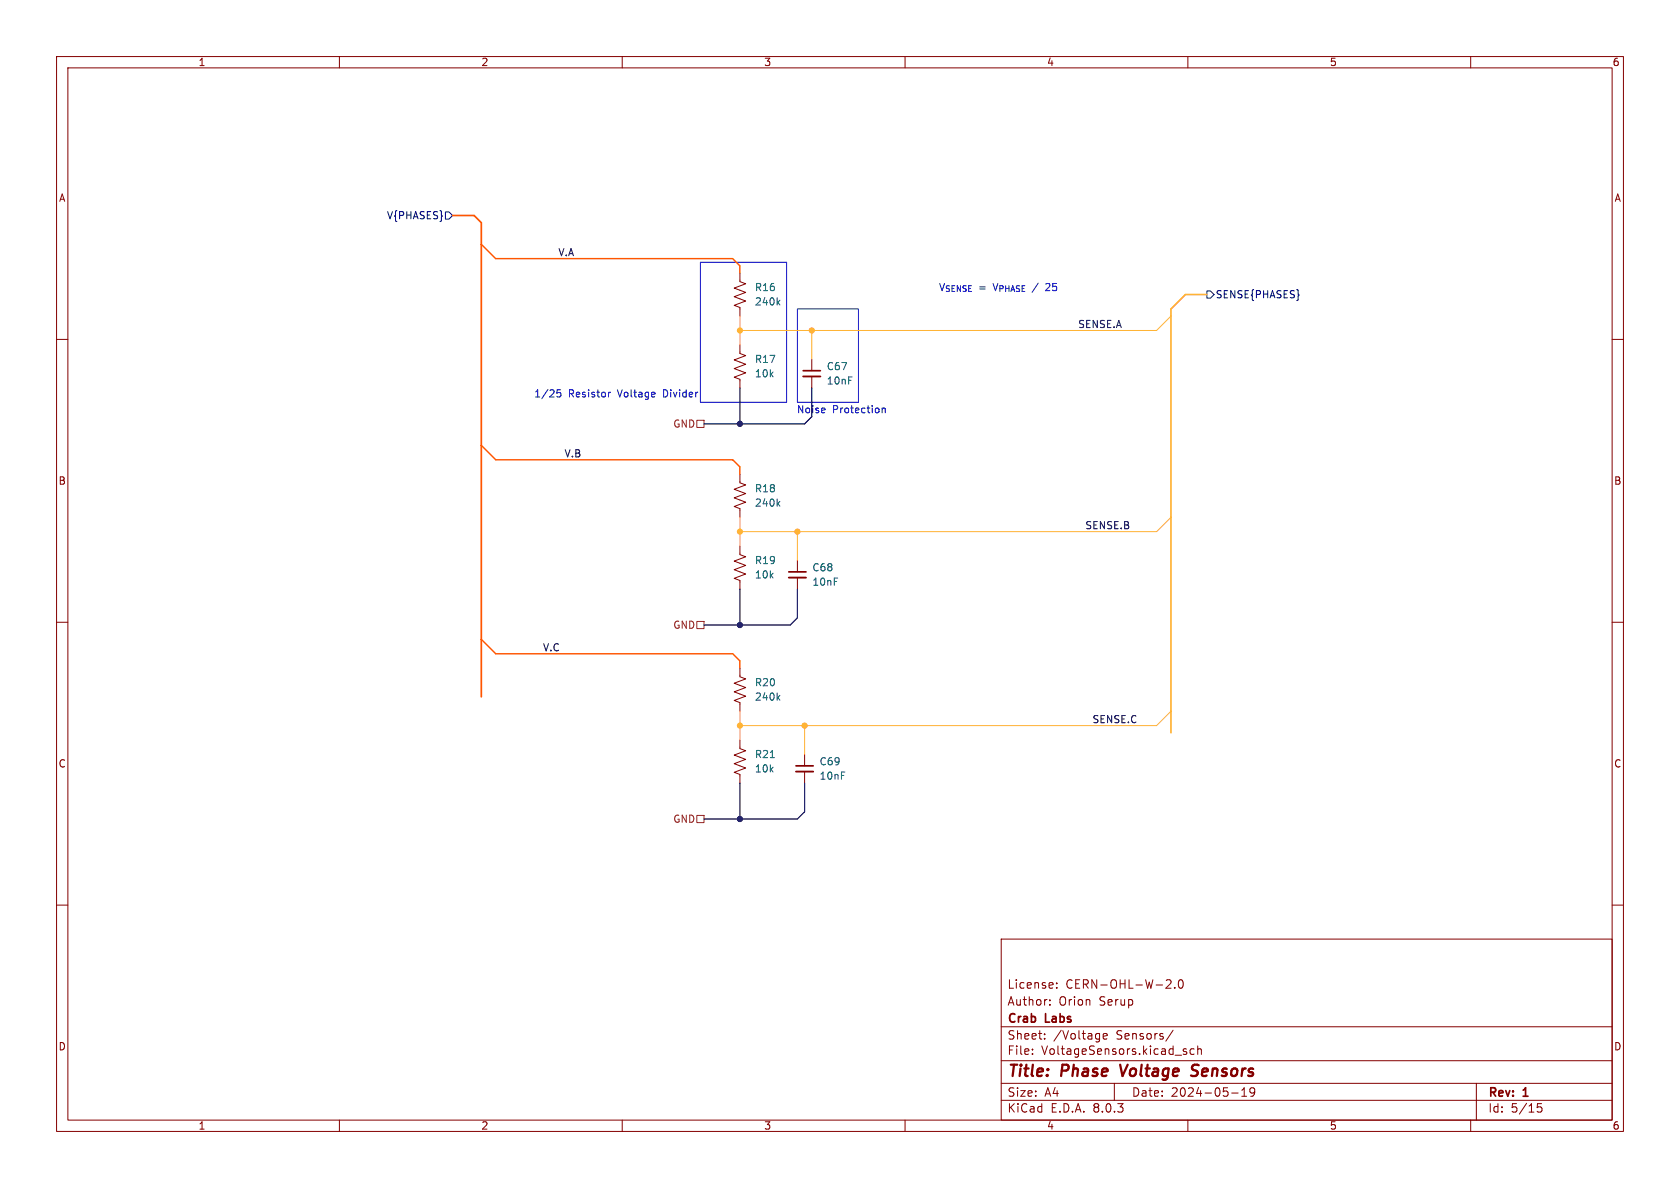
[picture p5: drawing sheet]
<svg xmlns="http://www.w3.org/2000/svg" width="297mm" height="210mm" viewBox="0 0 297 210" stroke-linecap="round" stroke-linejoin="round" font-family="sans-serif">
<g fill="none" stroke="#840000" stroke-width=".18">
<path d="M10 10h277v190h-277zM12 12h273v186h-273zM60 10v2M110 10v2M160 10v2M210 10v2M260 10v2M10 60h2M130.8 48.3v1.5l1 .4-2 .7 2 .8-2 .8 2 .7-2 .8 1 .4v1.5M285 60h2M130.8 61v1.5l1 .4-2 .7 2 .8-2 .8 2 .7-2 .8 1 .4v1.5M143.5 63.5v2"/>
<path d="M143.5 66.5v2.1M130.8 96.5v1.5l1 .4-2 .8 2 .7-2 .8 2 .8-2 .7 1 .4v1.5M130.8 83.8v1.5l1 .4-2 .8 2 .7-2 .8 2 .8-2 .7 1 .4v1.5M141 99.1v2M10 110h2M130.8 118.1v1.5l1 .4-2 .8 2 .7-2 .8 2 .8-2 .7 1 .4v1.5M141 102.1v2M285 110h2M130.8 130.8v1.5l1 .4-2 .8 2 .7-2 .8 2 .8-2 .7 1 .4v1.5M142.2 133.4v2M142.2 136.4v2M10 160h2"/>
<path d="M285 160h2M177 166h108v32h-108zM185.6 177.6v.1M185.6 176.8v.1M186.8 174.6v.1M186.8 173.8v.1M206.2 173.3l.5-.1 .3 .1v.3l-.9 1.1h.9M207.7 174.6v.1M208.5 173.3l.2-.1a.81 .81 0 0 1 .6 .6 .81 .81 0 0 1-.3 .8l-.2 .1a.81 .81 0 0 1-.3-1.4zM60 198v2M110 198v2M160 198v2"/>
<path d="M177 194.5h108M177 191.5h108M177 187.5h108M177 181.5h108M182.5 186.3v.1M182.5 185.5v.1M184.7 183.6v.1M184.7 182.8v.1M195 183.2l.7-.1v-.3l-.5-.1-.2 .2 .1 .7h.6M197 191.5v3M207.4 182.1l-1.3 2M209.2 185.8l.5 .2 .1 .2-.2 .2-.4-.1"/>
<path d="M209.2 185.5h.5M210 198v2M211.1 185.5l-.4-.1-.3 .3v.4l.1 .2h.6M211.7 185.5l.3-.1 .3 .1 .1 .9M211.7 184.9v1.5M217.7 193.2h1.2M219.5 193.8h.9M219.5 192.7l.5-.4v1.5M221.8 192.9l-.3 .3h-.3l-.2-.3 .1-.5 .4-.1 .2 .1a.99 .99 0 0 1-.3 1.4h-.3M260 198v2M261 191.5v6.5M272.5 195.1h-.7l-.1 .7 .3-.1h.5l.1 .3-.1 .5-.2 .1-.6-.1"/>
</g>
<path d="M198 188.2l.4 2M211.6 190a.85 .85 0 0 1-1 .1M211.6 188.2l-.6 .1a.46 .46 0 0 0-.3 .5 .46 .46 0 0 0 .4 .4l.5 .2" fill="none" stroke="#840000" stroke-width=".4"/>
<path d="M142 66.5h3M139.4 102.1h3.1M140.7 136.4h3.1" fill="none" stroke="#840000" stroke-width=".33"/>
<path d="M142 65.5h3M139.4 101.1h3.1M140.7 135.4h3.1" fill="none" stroke="#840000" stroke-width=".3"/>
<path d="M137.5 53.4l.4 .5M137.9 53.1l-.5 .5M137.5 89l.4 .5M137.9 88.6l-.5 .5M136.2 133.9h.7M137.5 123.3l.4 .5M137.9 122.9l-.5 .5" fill="none" stroke="#006464" stroke-width=".18"/>
<path d="M78.7 37.5h.7l.6 .6-.6 .6h-.7zM213.4 51.4h.6l.6 .7-.6 .6h-.6z" fill="none" stroke="#000084" stroke-width=".18"/>
<path d="M123.2 74.3h1.3v1.3h-1.3zM123.2 109.9h1.3v1.2h-1.3zM123.2 144.1h1.3v1.3h-1.3z" fill="none" stroke="#725600" stroke-width=".18"/>
<path d="M123.8 46.4h15.3v24.7h-15.3zM141 54.6h10.8v16.5h-10.8zM99.1 68.9h-.6l-.1 .6 .2-.1 .4 .1 .2 .1-.1 .5-.2 .1-.5-.1M107.9 69.3l-.3 .3M155.9 72.1v.9M155.9 72.2l.2-.1 .3 .1 .1 .8" fill="none" stroke="#0000c2" stroke-width=".18"/>
<path d="M80 38.1h3.8l1.3 1.3v83.8" fill="none" stroke="#f50" stroke-width=".3"/>
<path d="M213.4 52.1h-3.9l-2.5 2.5v74.9" fill="none" stroke="#ffb334" stroke-width=".3"/>
<path d="M130.8 55.9v5.1M143.5 58.4v5.1M207 55.9l-2.5 2.5h-73.7M130.8 91.4v5.1M141 94v5.1M207 91.4l-2.5 2.6h-73.7M130.8 125.7v5.1M142.2 128.3v5.1M207 125.7l-2.5 2.6h-73.7" fill="none" stroke="#ffb334" stroke-width=".18"/>
<path d="M130.8 68.6v6.3M143.5 68.6v5.1l-1.3 1.2h-17.7M130.8 104.1v6.4M141 104.1v5.1l-1.3 1.3h-15.2M130.8 138.4v6.4M142.2 138.4v5.1l-1.2 1.3h-16.5" fill="none" stroke="#000" stroke-width=".2"/>
<path d="M85.1 43.2l2.5 2.5h41.9l1.3 1.3v1.3M85.1 78.7l2.5 2.6h41.9l1.3 1.3v1.2M85.1 113l2.5 2.6h41.9l1.3 1.2v1.3" fill="none" stroke="#f50" stroke-width=".25"/>
<g fill="#ffb334" stroke="#ffb334" stroke-width=".18">
<circle cx="130.8" cy="128.3" r=".46"/>
<circle cx="130.8" cy="94" r=".46"/>
<circle cx="141" cy="94" r=".46"/>
<circle cx="130.8" cy="58.4" r=".46"/>
<circle cx="143.5" cy="58.4" r=".46"/>
<circle cx="142.2" cy="128.3" r=".46"/>
</g>
<g fill="#000" stroke="#000" stroke-width=".18">
<circle cx="130.8" cy="74.9" r=".46"/>
<circle cx="130.8" cy="110.5" r=".46"/>
<circle cx="130.8" cy="144.8" r=".46"/>
</g>
<g font-size="2.8" fill="#840000">
<text x="178" y="190.9">Title:</text>
<text x="187.7" y="190.9">Phase</text>
<text x="198.9" y="190.9">Voltage</text>
<text x="212.3" y="190.9">Sensors</text>
</g>
<g font-size="2.1" fill="#840000">
<text x="178" y="178">Author:</text>
<text x="178" y="175">License:</text>
<text x="187.2" y="178">Orion</text>
<text x="188.4" y="175">CERN-OHL-W-2.0</text>
<text x="194.4" y="178">Serup</text>
<text x="178" y="184">Sheet:</text>
<text x="178" y="181.2">Crab</text>
<text x="184.9" y="181.2">Labs</text>
<text x="186.2" y="184">/Voltage</text>
<text x="197.4" y="184">Sensors/</text>
<text x="178" y="186.7">File:</text>
<text x="184.1" y="186.7">VoltageSensors.kicad_sch</text>
<text x="178" y="196.9">KiCad</text>
<text x="178" y="194.1">Size:</text>
<text x="184.7" y="194.1">A4</text>
<text x="185.7" y="196.9">E.D.A.</text>
<text x="193.3" y="196.9">8.0.3</text>
<text x="200" y="194.1">Date:</text>
<text x="207" y="194.1">2024-05-19</text>
<text x="263" y="194.3">Rev:</text>
<text x="263" y="196.9">Id:</text>
<text x="267.1" y="196.9">5/15</text>
<text x="269.4" y="194.3">1</text>
</g>
<g font-size="1.8" fill="#840000">
<text x="35" y="11.9">1</text>
<text x="85" y="11.9">2</text>
<text x="135" y="11.9">3</text>
<text x="185" y="11.9">4</text>
<text x="235" y="11.9">5</text>
<text x="285" y="11.9">6</text>
<text x="10.3" y="35.9">A</text>
<text x="285.3" y="35.9">A</text>
<text x="10.3" y="85.9">B</text>
<text x="285.3" y="85.9">B</text>
<text x="10.3" y="135.9">C</text>
<text x="285.3" y="135.9">C</text>
<text x="10.3" y="185.9">D</text>
<text x="285.3" y="185.9">D</text>
<text x="35" y="199.9">1</text>
<text x="85" y="199.9">2</text>
<text x="135" y="199.9">3</text>
<text x="185" y="199.9">4</text>
<text x="235" y="199.9">5</text>
<text x="285" y="199.9">6</text>
</g>
<g font-size="1.8" fill="#000084">
<text x="68.3" y="39">V{PHASES}</text>
<text x="214.8" y="52.9">SENSE{PHASES}</text>
</g>
<g font-size="1.8" fill="#0f0f0f">
<text x="98.6" y="45.4">V.A</text>
<text x="190.5" y="58.1">SENSE.A</text>
<text x="99.7" y="80.9">V.B</text>
<text x="191.8" y="93.6">SENSE.B</text>
<text x="95.9" y="115.2">V.C</text>
<text x="193" y="127.9">SENSE.C</text>
</g>
<g font-size="1.8" fill="#006464">
<text x="133.4" y="51.7">R16</text>
<text x="133.4" y="54.2">240k</text>
<text x="133.4" y="64.4">R17</text>
<text x="146.1" y="65.6">C67</text>
<text x="133.4" y="66.9">10k</text>
<text x="146.1" y="68.2">10nF</text>
<text x="133.4" y="87.2">R18</text>
<text x="133.4" y="89.8">240k</text>
<text x="133.4" y="99.9">R19</text>
<text x="143.5" y="101.2">C68</text>
<text x="133.4" y="102.5">10k</text>
<text x="143.5" y="103.7">10nF</text>
<text x="133.4" y="121.5">R20</text>
<text x="133.4" y="124.1">240k</text>
<text x="133.4" y="136.8">10k</text>
<text x="133.4" y="134.2">R21</text>
<text x="144.8" y="135.5">C69</text>
<text x="144.8" y="138">10nF</text>
</g>
<g font-size="1.8" fill="#0000c2">
<text x="165.9" y="51.7">V_{SENSE} V_{PHASE}25</text>
<text x="173" y="51.7">=</text>
<text x="182.8" y="51.7">/</text>
<text x="94.4" y="70.5">1/25</text>
<text x="100.5" y="70.5">Resistor</text>
<text x="109.3" y="70.5">Voltage</text>
<text x="117.5" y="70.5">Divider</text>
<text x="140.8" y="73.3">Noise</text>
<text x="147.2" y="73.3">Protection</text>
</g>
<g font-size="1.8" fill="#725600">
<text x="118.9" y="75.8">GND</text>
<text x="118.9" y="111.4">GND</text>
<text x="118.9" y="145.6">GND</text>
</g>
</svg>
